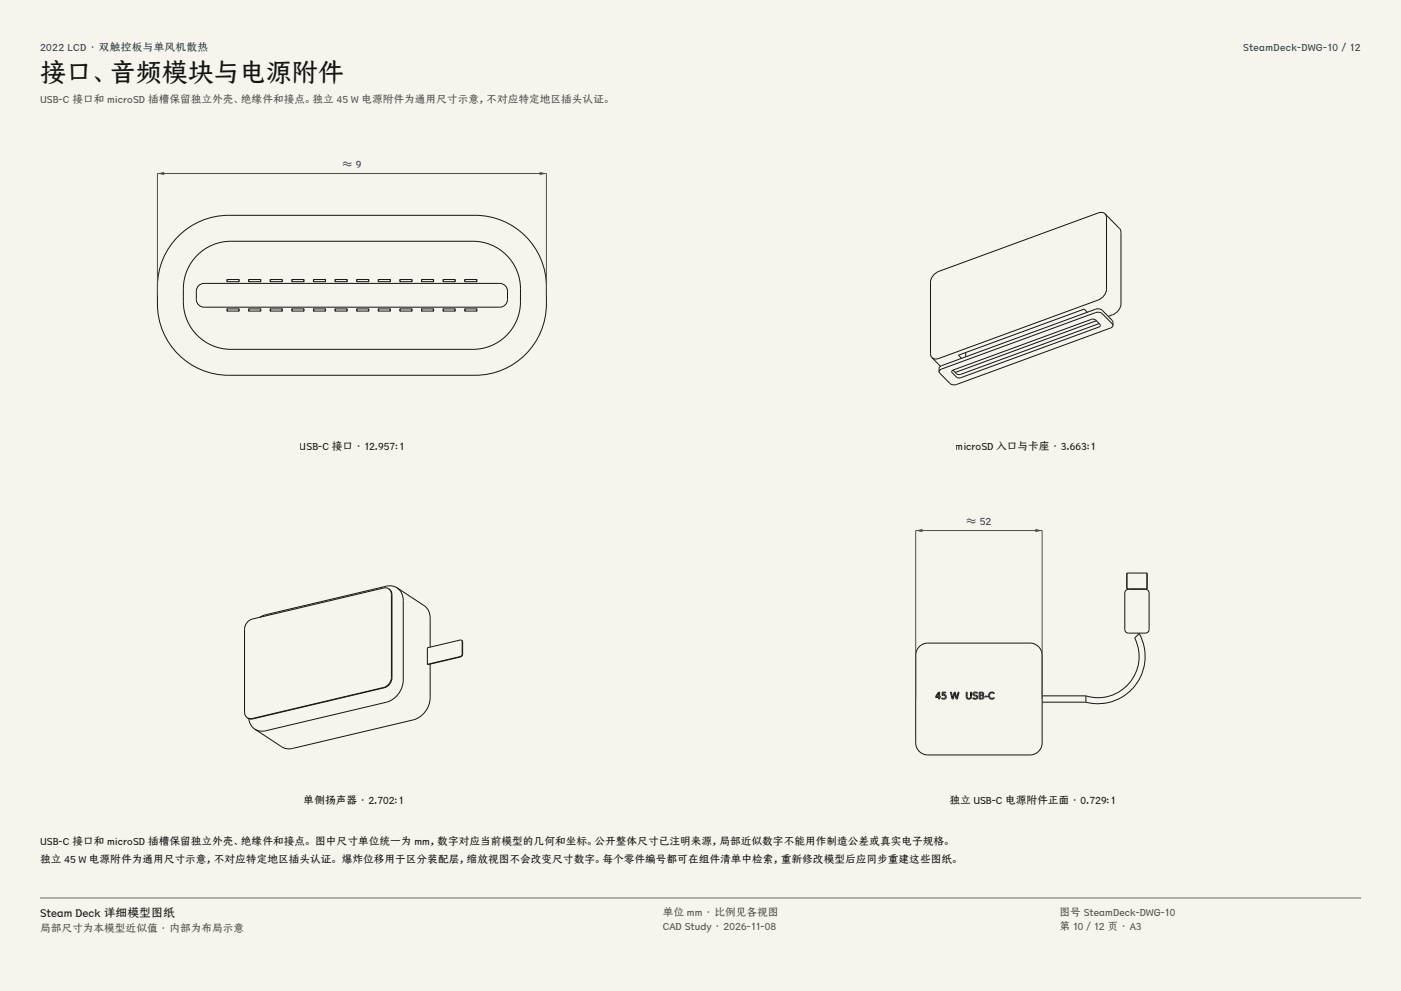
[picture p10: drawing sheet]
<svg xmlns="http://www.w3.org/2000/svg" width="420mm" height="297mm" viewBox="0 0 420 297" stroke-linecap="round" stroke-linejoin="round" font-family="sans-serif">
<g fill="#f5f4ed">
<path d="M0 0h420v297h-420z"/>
<path d="M12 12h396v275h-396z"/>
</g>
<g fill="none" stroke="#141413" stroke-width=".3">
<path d="M54.1 70.2a21.3 21.3 0 0 1 14.5-5.7h73.8a21.4 21.4 0 0 1 21.4 21.4 31 31 0 0 1-1.2 12.3 21.4 21.4 0 0 1-20.2 14.3h-73.8a21.4 21.4 0 0 1-21.4-21.4 31 31 0 0 1 1.2-12.3 21.4 21.4 0 0 1 5.7-8.6zM58.6 77a14.2 14.2 0 0 1 10.6-4.7h72.6a14.3 14.3 0 0 1 14.2 14.3 19.8 19.8 0 0 1-1.2 9.7 14.3 14.3 0 0 1-13 8.4h-72.6a14.3 14.3 0 0 1-14.2-14.3 19.8 19.8 0 0 1 1.2-9.7l.7-1.3zM59.7 85.4l1.5-.5h88.6a2.33 2.33 0 0 1 2.3 2.4 4.7 4.7 0 0 1-.5 3.9 2.33 2.33 0 0 1-1.8 .9h-88.6a2.33 2.33 0 0 1-2.3-2.4 4.7 4.7 0 0 1 .5-3.9zM68.1 83.8v.6M68.1 92.6v.6M68.1 92.6h3.5M68.1 93.2h3.5M68.1 83.8h3.5M71.7 83.8v.6h-3.6M71.7 92.6v.6M74.5 83.8v.6M74.5 92.6v.6"/>
<path d="M74.6 92.6h3.5M74.6 93.2h3.5M74.6 83.8h3.5M74.6 84.4h3.5M78.2 83.8v.6M78.2 92.6v.6M81 83.8v.6M81 92.6v.6M81.1 92.6h3.5M81.1 93.2h3.5M81.1 83.8h3.5M81.1 84.4h3.5"/>
<path d="M84.6 83.8v.6M84.6 92.6v.6M87.5 83.8v.6M87.5 92.6v.6M87.6 92.6h3.5M87.6 93.2h3.5M87.6 83.8h3.5M87.6 84.4h3.5M91.1 83.8v.6M91.1 92.6v.6M94 83.8v.6M94 92.6v.6"/>
<path d="M94 92.6h3.5M94 93.2h3.5M94 83.8h3.5M94 84.4h3.5M97.6 83.8v.6M97.6 92.6v.6M100.4 83.8v.6M100.4 92.6v.6M100.5 92.6h3.5M100.5 93.2h3.5M100.5 83.8h3.5M100.5 84.4h3.5"/>
<path d="M104.1 83.8v.6M104.1 92.6v.6M106.9 83.8v.6M106.9 92.6v.6M107 92.6h3.5M107 93.2h3.5M107 83.8h3.5M107 84.4h3.5M110.6 83.8v.6M110.6 92.6v.6M113.4 83.8v.6M113.4 92.6v.6"/>
<path d="M113.5 92.6h3.5M113.5 93.2h3.5M113.5 83.8h3.5M113.5 84.4h3.5M117 83.8v.6M117 92.6v.6M119.9 83.8v.6h3.5M119.9 92.6v.6M119.9 92.6h3.5M119.9 93.2h3.5M119.9 83.8h3.5M123.5 83.8v.6"/>
<path d="M123.5 92.6v.6M126.4 83.8v.6M126.4 92.6v.6M126.4 92.6h3.5M126.4 93.2h3.5M126.4 83.8h3.5M130 83.8v.6h-3.6M130 92.6v.6M132.8 83.8v.6M132.8 92.6v.6M132.9 92.6h3.5M132.9 93.2h3.5"/>
<path d="M132.9 83.8h3.5M132.9 84.4h3.5M136.5 83.8v.6M136.5 92.6v.6M139.3 83.8v.6M139.3 92.6v.6M139.4 92.6h3.5M139.4 93.2h3.5M139.4 83.8h3.5M139.4 84.4h3.5M142.9 83.8v.6M142.9 92.6v.6"/>
<circle cx="68.1" cy="93.2" r=".06"/>
<circle cx="68.1" cy="83.8" r=".06"/>
<circle cx="68.1" cy="92.6" r=".06"/>
<circle cx="68.1" cy="84.4" r=".06"/>
<circle cx="71.6" cy="93.2" r=".06"/>
<circle cx="71.6" cy="83.8" r=".06"/>
<circle cx="71.6" cy="84.4" r=".06"/>
<circle cx="71.6" cy="92.6" r=".06"/>
<circle cx="74.6" cy="93.2" r=".06"/>
<circle cx="74.6" cy="83.8" r=".06"/>
<circle cx="74.6" cy="92.6" r=".06"/>
<circle cx="74.6" cy="84.4" r=".06"/>
<circle cx="78.1" cy="93.2" r=".06"/>
<circle cx="78.1" cy="83.8" r=".06"/>
<circle cx="78.1" cy="84.4" r=".06"/>
<circle cx="78.1" cy="92.6" r=".06"/>
<circle cx="81.1" cy="93.2" r=".06"/>
<circle cx="81.1" cy="83.8" r=".06"/>
<circle cx="81.1" cy="92.6" r=".06"/>
<circle cx="81.1" cy="84.4" r=".06"/>
<circle cx="84.6" cy="93.2" r=".06"/>
<circle cx="84.6" cy="83.8" r=".06"/>
<circle cx="84.6" cy="92.6" r=".06"/>
<circle cx="84.6" cy="84.4" r=".06"/>
<circle cx="87.6" cy="93.2" r=".06"/>
<circle cx="87.6" cy="83.8" r=".06"/>
<circle cx="87.6" cy="92.6" r=".06"/>
<circle cx="87.6" cy="84.4" r=".06"/>
<circle cx="91.1" cy="93.2" r=".06"/>
<circle cx="91.1" cy="83.8" r=".06"/>
<circle cx="91.1" cy="92.6" r=".06"/>
<circle cx="91.1" cy="84.4" r=".06"/>
<circle cx="94" cy="93.2" r=".06"/>
<circle cx="94" cy="83.8" r=".06"/>
<circle cx="94" cy="92.6" r=".06"/>
<circle cx="94" cy="84.4" r=".06"/>
<circle cx="97.5" cy="93.2" r=".06"/>
<circle cx="97.5" cy="83.8" r=".06"/>
<circle cx="97.5" cy="84.4" r=".06"/>
<circle cx="97.5" cy="92.6" r=".06"/>
<circle cx="100.5" cy="93.2" r=".06"/>
<circle cx="100.5" cy="83.8" r=".06"/>
<circle cx="100.5" cy="84.4" r=".06"/>
<circle cx="100.5" cy="92.6" r=".06"/>
<circle cx="104" cy="93.2" r=".06"/>
<circle cx="104" cy="83.8" r=".06"/>
<circle cx="104" cy="84.4" r=".06"/>
<circle cx="104" cy="92.6" r=".06"/>
<circle cx="107" cy="93.2" r=".06"/>
<circle cx="107" cy="83.8" r=".06"/>
<circle cx="107" cy="84.4" r=".06"/>
<circle cx="107" cy="92.6" r=".06"/>
<circle cx="110.5" cy="93.2" r=".06"/>
<circle cx="110.5" cy="83.8" r=".06"/>
<circle cx="110.5" cy="92.6" r=".06"/>
<circle cx="110.5" cy="84.4" r=".06"/>
<circle cx="113.5" cy="93.2" r=".06"/>
<circle cx="113.5" cy="83.8" r=".06"/>
<circle cx="113.5" cy="92.6" r=".06"/>
<circle cx="113.5" cy="84.4" r=".06"/>
<circle cx="117" cy="93.2" r=".06"/>
<circle cx="117" cy="83.8" r=".06"/>
<circle cx="117" cy="92.6" r=".06"/>
<circle cx="117" cy="84.4" r=".06"/>
<circle cx="119.9" cy="93.2" r=".06"/>
<circle cx="119.9" cy="83.8" r=".06"/>
<circle cx="119.9" cy="84.4" r=".06"/>
<circle cx="119.9" cy="92.6" r=".06"/>
<circle cx="123.4" cy="93.2" r=".06"/>
<circle cx="123.4" cy="83.8" r=".06"/>
<circle cx="123.4" cy="84.4" r=".06"/>
<circle cx="123.4" cy="92.6" r=".06"/>
<circle cx="126.4" cy="93.2" r=".06"/>
<circle cx="126.4" cy="83.8" r=".06"/>
<circle cx="126.4" cy="84.4" r=".06"/>
<circle cx="126.4" cy="92.6" r=".06"/>
<circle cx="129.9" cy="93.2" r=".06"/>
<circle cx="129.9" cy="83.8" r=".06"/>
<circle cx="129.9" cy="92.6" r=".06"/>
<circle cx="129.9" cy="84.4" r=".06"/>
<circle cx="132.9" cy="93.2" r=".06"/>
<circle cx="132.9" cy="83.8" r=".06"/>
<circle cx="132.9" cy="84.4" r=".06"/>
<circle cx="132.9" cy="92.6" r=".06"/>
<circle cx="136.4" cy="93.2" r=".06"/>
<circle cx="136.4" cy="83.8" r=".06"/>
<circle cx="136.4" cy="84.4" r=".06"/>
<circle cx="136.4" cy="92.6" r=".06"/>
<circle cx="139.4" cy="93.2" r=".06"/>
<circle cx="139.4" cy="83.8" r=".06"/>
<circle cx="139.4" cy="92.6" r=".06"/>
<circle cx="139.4" cy="84.4" r=".06"/>
<circle cx="142.9" cy="93.2" r=".06"/>
<circle cx="142.9" cy="83.8" r=".06"/>
<circle cx="142.9" cy="92.6" r=".06"/>
<circle cx="142.9" cy="84.4" r=".06"/>
</g>
<path d="M47.2 88.5v-36.5h116.6v36.5" fill="none" stroke="#504e49" stroke-width=".3"/>
<g fill="#504e49">
<path d="M47.2 52l2-.5v1z"/>
<path d="M161.8 51.5l2 .5-2 .5z"/>
</g>
<g fill="none" stroke="#141413" stroke-width=".3">
<path d="M331.3 64.1l-.7-.4-1.4 .1-47.7 17.5-1.1 .7-1.2 1.5-.3 1.1v21.4l.5 1.2M331.3 64.1l.4 1.1v21.5l-.2 1.1-1.2 1.5-1.1 .6-47.7 17.5-1.4 .1-.7-.3M331.3 64.1l4.3 4.4 .4 .8 .1 21.8a4.3 4.3 0 0 1-3.9 3.7M326 93.6l-1-1-37.7 13.8 1 1M328.7 96.1l-42.3 15.5M329.5 97l-41.5 15.2h-1l-1.3-1.3M333.7 97.5l-.2 .5-.6 .3-46.1 16.9-1.4 .1-.6-.4-3.1-3.1-.2-.4M333.7 97.5l-.3-.4-3-3.1-1.1-.4-.9 .1-46.2 16.9-.5 .3-.2 .5M333.7 97.5l-.1-1.3-3.2-3.2-.7-.4-1.3 .1-46.2 16.9-.6 .5-.1 1.3M279.4 107.2l2.5 2.6M285.5 111l41.7-15.3h1l1.7 1.7-.1 .3-.3 .3-41.5 15.2-.7 .1-.6-.3-1.4-1.5zM289.5 105.7v1.2"/>
<path d="M116.5 176.4l-.7-.2h-.8l-39.4 9.3-1 .5-1.1 1.4-.2 1.2v24.8l.3 1.2 .5 .5M116.5 176.4l.5 .6 .3 1.2v24.8l-.2 1.1-1.1 1.4-1 .5-39.4 9.3-.8 .1-.7-.3M116.5 176.4l.7 .7 .3 1.2v24.8l-.2 1.2-1.1 1.3-1 .5-39.4 9.4h-.8l-.9-.4M119.1 176.2l1.2 1.3 .6 1.8v24.5a7.1 7.1 0 0 1-5.1 6.7l-36.2 8.5-1.7 .1-1.5-.6M119.1 176.2l-1.6-.6-1.7 .1-36.2 8.5-1.7 .8M119.1 176.2l8 5.3 1.2 1.3 .5 1.1 .2 1.3v8.7M337.4 177.1l.9-.5h5.1l.6 .2 .4 .6 .1 11.2-.2 .7-.6 .4h-5.4l-.7-.2-.3-.5-.1-11.3zM337.8 171.7h6.1v4.8h-6.1zM129 199v10.1a7.1 7.1 0 0 1-5.1 6.7l-36.8 8.6h-1.1l-1.1-.3-8.5-5.6M138.3 191.9l.2 .4v3.7l-.3 .7-10.1 2.4M138.3 191.9l-10.2 2.2v5M138.3 191.9l.4 .5v3.7l-.4 .7-10.2 2.3"/>
<path d="M275.6 193.8a3.6 3.6 0 0 1 2.6-1.1h30.6a3.6 3.6 0 0 1 3.6 3.7v26.2a3.6 3.6 0 0 1-3.6 3.7h-30.6a3.6 3.6 0 0 1-3.7-3.7v-26.2a3.6 3.6 0 0 1 1.1-2.6zM74.6 215.4l.6 1.8 1.2 1.3M281.3 207.4h.4v1.4h.3v.2h-.3v.5h-.3v-.5h-.9zM281.4 207.7v1.1h-.7zM282.4 207.4h1.1v.3h-.8v.5a.75 .75 0 0 1 1 .8 .75 .75 0 0 1-1.2 .5l-.1-.3a.53 .53 0 0 0 .9 0 .53 .53 0 0 0-.5-.8l-.4 .1zM284.9 207.4h.3l.4 1.8 .5-1.8h.3l.4 1.8 .4-1.8h.3l-.5 2.1h-.3l-.5-1.8-.4 1.8h-.4zM289.7 207.4h.2v1.3a.52 .52 0 0 0 .5 .6 .52 .52 0 0 0 .5-.6v-1.3h.3v1.3a.79 .79 0 0 1-.8 .8 .79 .79 0 0 1-.7-.8zM291.8 207.6l.9-.2 .3 .1v.3a.48 .48 0 0 0-.7-.2 .48 .48 0 0 0-.2 .6 .74 .74 0 0 1 1 .9 .74 .74 0 0 1-1.3 .4l-.1-.4a.53 .53 0 0 0 .7 .3 .53 .53 0 0 0 .2-.8 .68 .68 0 0 1-.8-.2 .68 .68 0 0 1 0-.8zM293.5 207.4h.7a.5 .5 0 0 1 .7 .4 .5 .5 0 0 1-.3 .6 .57 .57 0 0 1 .4 .7 .57 .57 0 0 1-.7 .4h-.8zM293.8 208.5h.5a.38 .38 0 0 1 .4 .4 .38 .38 0 0 1-.4 .4h-.5zM293.8 207.7h.4a.32 .32 0 0 1 .4 .3 .32 .32 0 0 1-.4 .3h-.4zM295.3 208.6h.8v.2h-.8z"/>
<path d="M296.6 207.7a.8 .8 0 0 1 1.4 .2 .8 .8 0 0 0-1.1 0 .8 .8 0 0 0 0 1.1 .8 .8 0 0 0 1.1 0 .82 .82 0 0 1-.8 .6 .82 .82 0 0 1-.7-.6l-.1-.8zM312.4 210.4h13.1M312.4 208.5h13.1M325.5 208.5a12.4 12.4 0 0 0 13.1-3.8 12.4 12.4 0 0 0 1.6-13.6l1.3-1.2a14.2 14.2 0 0 1-1.2 15.5 14.2 14.2 0 0 1-14.8 5M325.5 208.5v1.9"/>
</g>
<path d="M274.5 209.5v-50.5h37.9v50.5" fill="none" stroke="#504e49" stroke-width=".3"/>
<g fill="#504e49">
<path d="M274.5 159l2.1-.5v1z"/>
<path d="M310.4 158.5l2 .5-2 .5z"/>
</g>
<path d="M12 269.3h396zM12 269h396v.3h-396z" fill-rule="evenodd" fill="#504e49"/>
<text font-size="7.8" fill="#141413" x="12" y="24.7">接口、音频模块与电源附件</text>
<text font-size="3.5" fill="#141413" x="12" y="274.9">Steam Deck 详细模型图纸</text>
<g font-size="3.2" fill="#1b365d">
<text x="12" y="15.3">2022 LCD · 双触控板与单风机散热</text>
<text x="372.7" y="15.3">SteamDeck-DWG-10 / 12</text>
<text x="102.7" y="50.4">≈ 9</text>
<text x="289.7" y="157.4">≈ 52</text>
</g>
<g font-size="3.2" fill="#504e49">
<text x="12" y="30.9">USB-C 接口和 microSD 插槽保留独立外壳、绝缘件和接点。独立 45 W 电源附件为通用尺寸示意，不对应特定地区插头认证。</text>
<text x="198.7" y="274.5">单位 mm · 比例见各视图</text>
<text x="317.6" y="274.5">图号 SteamDeck-DWG-10</text>
<text x="12" y="279.3">局部尺寸为本模型近似值 · 内部为布局示意</text>
<text x="198.7" y="278.8">CAD Study · 2026-11-08</text>
<text x="317.6" y="278.8">第 10 / 12 页 · A3</text>
</g>
<g font-size="3.2" fill="#141413">
<text x="89.9" y="135">USB-C 接口 · 12.957:1</text>
<text x="286.6" y="135">microSD 入口与卡座 · 3.663:1</text>
<text x="91" y="241">单侧扬声器 · 2.702:1</text>
<text x="284.6" y="241">独立 USB-C 电源附件正面 · 0.729:1</text>
<text x="12" y="253.3">USB-C 接口和 microSD 插槽保留独立外壳、绝缘件和接点。 图中尺寸单位统一为 mm，数字对应当前模型的几何和坐标。公开整体尺寸已注明来源，局部近似数字不能用作制造公差或真实电子规格。</text>
<text x="12" y="258.6">独立 45 W 电源附件为通用尺寸示意，不对应特定地区插头认证。 爆炸位移用于区分装配层，缩放视图不会改变尺寸数字。每个零件编号都可在组件清单中检索，重新修改模型后应同步重建这些图纸。</text>
</g>
</svg>
